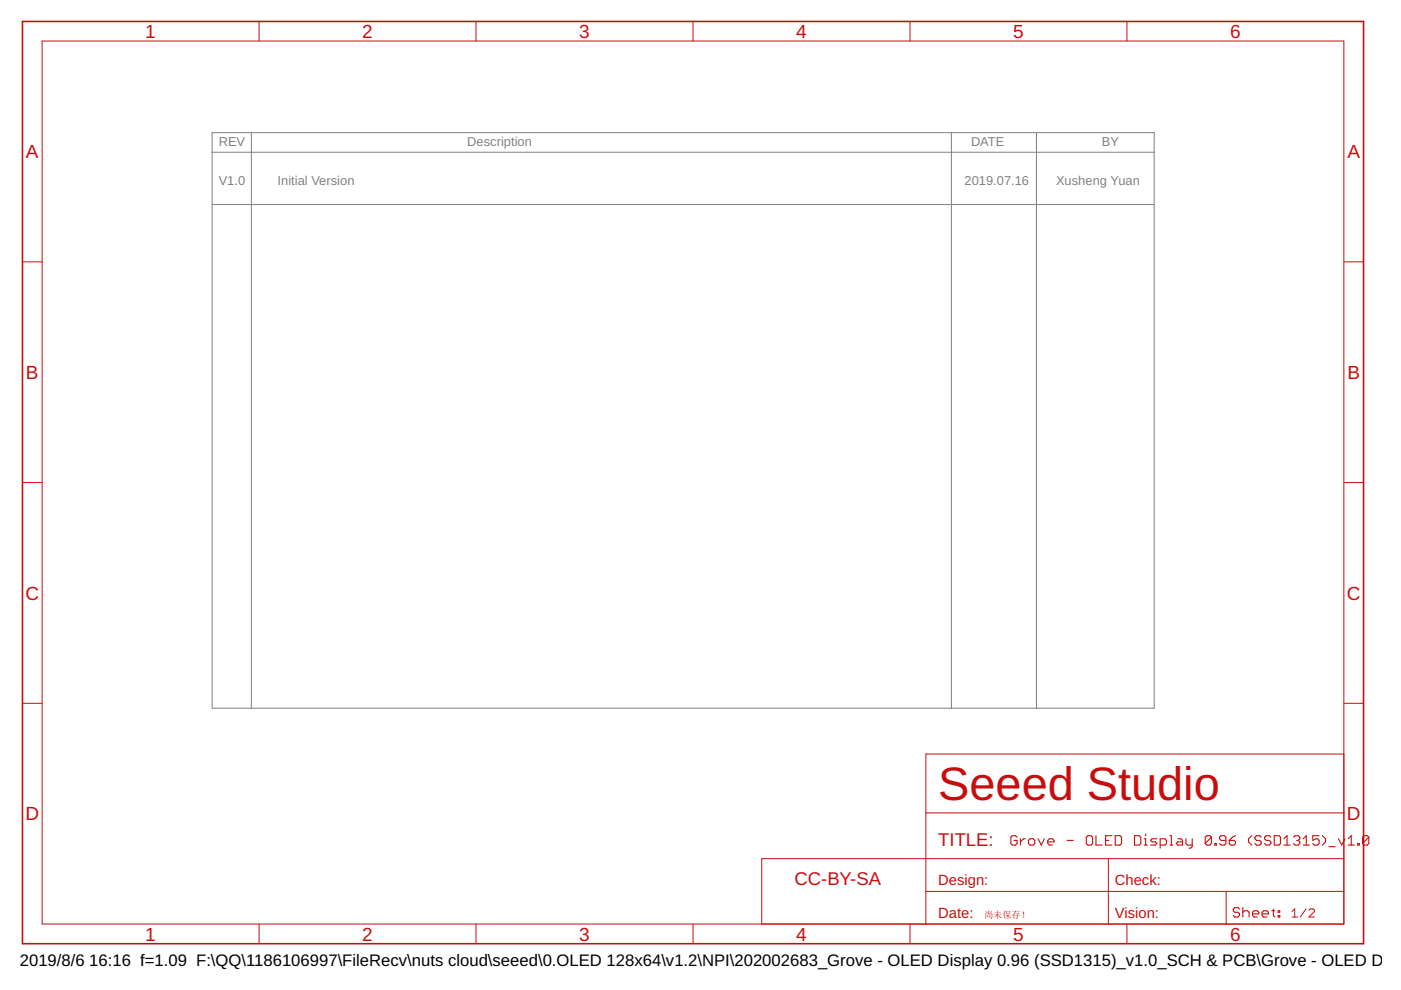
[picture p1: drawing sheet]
<svg xmlns="http://www.w3.org/2000/svg" width="297mm" height="210mm" viewBox="0 0 297 210" stroke-linecap="round" stroke-linejoin="round" font-family="sans-serif">
<path d="M45 28.1h199.7v122.1h-199.7zM45 32.3h199.7M53.3 28.1v122.1M201.7 28.1v122.1M219.8 28.1v122.1M45 43.4h199.7" fill="none" stroke="#808080" stroke-width=".21"/>
<g fill="none" stroke="#c90d0c" stroke-width=".21">
<path d="M8.9 8.7h276v187.2h-276zM54.9 4.6v4.1M100.9 4.6v4.1M146.9 4.6v4.1M192.9 4.6v4.1M238.9 4.6v4.1M4.8 55.5h4.1M284.9 55.5h4.2M4.8 102.3h4.1M284.9 102.3h4.2M4.8 149.1h4.1M284.9 159.9h-88.6v36"/>
<path d="M284.9 149.1h4.2M196.3 172.4h88.6M54.9 195.9v4.2M100.9 195.9v4.2M146.9 195.9v4.2M192.9 195.9v4.2M196.2 182.1h-34.7v13.8M196.3 189h88.6M196.3 182.1h88.6M235 182.1v13.8M238.9 195.9v4.2M260 189v6.9"/>
<path d="M273.9 193.3l.6-.6v1.7M273.9 194.4h1.2M276.9 192.7l-1.2 1.7M277.5 193l.3-.3h.6l.3 .3v.3l-1.2 1.1h1.2"/>
</g>
<g fill="none" stroke="#c90d0c" stroke-width=".23">
<path d="M215.6 177.5l-.3-.3h-.6l-.4 .3v1.3l.4 .4h.6l.3-.4v-.6h-.6M216.3 177.8v1.4M217.4 177.8h-.4l-.7 .7M218.1 178.2l.3-.4h.7l.3 .4v.6l-.3 .4h-.7l-.3-.4zM220.1 177.8l.7 1.4 .6-1.4M222.1 178.5h1.4v-.3l-.4-.4h-.6l-.4 .4v.6l.4 .4h.6M226.2 178.2h1.4M230.3 177.5l.4-.3h.6l.3 .3v1.3l-.3 .4h-.6l-.4-.4zM232.4 177.2v2h1.3M234.4 178.2h.7M235.7 177.2h-1.3v2h1.3M236.5 177.2h.9l.4 .3v1.3l-.4 .4h-.9z"/>
<path d="M240.5 177.2h1l.4 .3v1.3l-.4 .4h-1zM242.6 179.2h.6M242.6 177.8h.3v1.4M242.9 176.8v.4M245.3 177.8h-1l-.4 .4 .4 .3h.6l.4 .3-.4 .4h-1M246 179.2h1l.3-.4v-.6l-.3-.4h-1v2M248 177.2h.3v2M248 179.2h.7M249.7 177.8h.7l.3 .4v1h-1l-.3-.4 .3-.3h1M251.4 177.8v1l.4 .4h1M252.8 177.8v1.7l-.4 .3h-.3M256.9 177.5l-.4-.3h-.7l-.3 .3v1.3"/>
<path d="M256.9 177.5v1.3l-.4 .4h-.7l-.3-.4M256.9 177.5l-1.4 1.3M257.6 178.8h.3v.4h-.3zM259.9 178.2h-1l-.3-.4v-.3l.3-.3h.7l.3 .3v1.3l-.3 .4h-.7l-.3-.4M260.6 178.2h1l.4 .3v.3l-.4 .4h-.6l-.4-.4zM262 177.2l-.7 .3-.7 .7M265.4 177.2l-.7 .6v.7l.7 .7M267.4 177.5l-.3-.3h-.7l-.3 .3v.3l.3 .4h.7l.3 .3v.3l-.3 .4h-.7l-.3-.4M269.5 177.5l-.4-.3h-.6l-.4 .3v.3l.4 .4h.6l.4 .3v.3l-.4 .4h-.6l-.4-.4M270.2 177.2h1l.3 .3v1.3l-.3 .4h-1zM272.2 179.2h1.3M272.2 177.8l.7-.6v2"/>
<path d="M274.3 177.5l.3-.3h.7l.3 .3v.3l-.3 .4M274.9 178.2h.4M275.3 178.2l.3 .3v.3l-.3 .4h-.7l-.3-.4M276.3 179.2h1.3M276.3 177.8l.7-.6v2M279.7 177.2h-1.4v1l.7-.4h.3l.4 .4v.6l-.4 .4h-.6l-.4-.4M280.4 177.2l.7 .6v.7l-.7 .7M281.7 179.5h1.4M283.8 177.8l.7 1.4 .6-1.4M285.8 179.2h1.4M285.8 177.8l.7-.6v2M287.9 178.8h.3v.4h-.3z"/>
<path d="M290.2 177.5l-.3-.3h-.7l-.3 .3v1.3M290.2 177.5v1.3l-.3 .4h-.7l-.3-.4M290.2 177.5l-1.3 1.3M262.8 192.8l-.3-.4h-.7l-.3 .4v.3l.3 .3h.7l.3 .4v.3l-.3 .3h-.7l-.3-.3M263.5 192.4v2M263.5 193.4l.3-.3h.7l.3 .3v1M265.6 193.8h1.3v-.4l-.3-.3h-.7l-.3 .3v.7l.3 .3h.7M267.6 193.8h1.3v-.4l-.3-.3h-.7l-.3 .3v.7l.3 .3h.7M269.6 193.1h.7M270 192.8v1.3l.3 .3M271 193.1h.3v.3h-.3zM271 194.1h.3v.3h-.3z"/>
</g>
<path d="M4.8 4.6h284.3v195.5h-284.3z" fill="none" stroke="#c90d0c" stroke-width=".34"/>
<text font-size="9.9" fill="#c90d0c" x="198.9" y="169.6">Seeed Studio</text>
<g font-size="4" fill="#c90d0c">
<text x="30.8" y="8">1</text>
<text x="76.8" y="8">2</text>
<text x="122.8" y="8">3</text>
<text x="168.8" y="8">4</text>
<text x="214.8" y="8">5</text>
<text x="260.8" y="8">6</text>
<text x="5.5" y="33.5">A</text>
<text x="285.7" y="33.5">A</text>
<text x="5.5" y="80.3">B</text>
<text x="285.7" y="80.3">B</text>
<text x="5.4" y="127.1">C</text>
<text x="285.6" y="127.1">C</text>
<text x="5.4" y="173.9">D</text>
<text x="285.6" y="173.9">D</text>
<text x="30.8" y="199.4">1</text>
<text x="76.8" y="199.4">2</text>
<text x="122.8" y="199.4">3</text>
<text x="168.8" y="199.4">4</text>
<text x="214.8" y="199.4">5</text>
<text x="260.8" y="199.4">6</text>
</g>
<g font-size="3.9" fill="#c90d0c">
<text x="198.9" y="179.3">TITLE:</text>
<text x="168.4" y="187.6">CC-BY-SA</text>
</g>
<g font-size="3.5">
<text x="4.2" y="204.7">2019/8/6</text>
<text x="18.9" y="204.7">16:16 f=1.09 F:\QQ\1186106997\FileRecv\nuts cloud\seeed\0.OLED 128x64\v1.2\NPI\202002683_Grove - OLED Display 0.96 (SSD1315)_v1.0_SCH &amp; PCB\Grove - OLED Displ</text>
</g>
<g font-size="3.1" fill="#c90d0c">
<text x="198.9" y="187.6">Design:</text>
<text x="236.4" y="187.6">Check:</text>
<text x="198.9" y="194.5">Date:</text>
<text x="236.4" y="194.5">Vision:</text>
</g>
<g font-size="2.7" fill="#808080">
<text x="46.4" y="30.9">REV</text>
<text x="99.1" y="30.9">Description</text>
<text x="205.9" y="30.9">DATE</text>
<text x="233.6" y="30.9">BY</text>
<text x="46.4" y="39.2">V1.0</text>
<text x="58.9" y="39.2">Initial Version</text>
<text x="204.5" y="39.2">2019.07.16</text>
<text x="223.9" y="39.2">Xusheng Yuan</text>
</g>
<text font-size="1.9" fill="#c90d0c" x="208.6" y="194.5">尚未保存！</text>
</svg>
